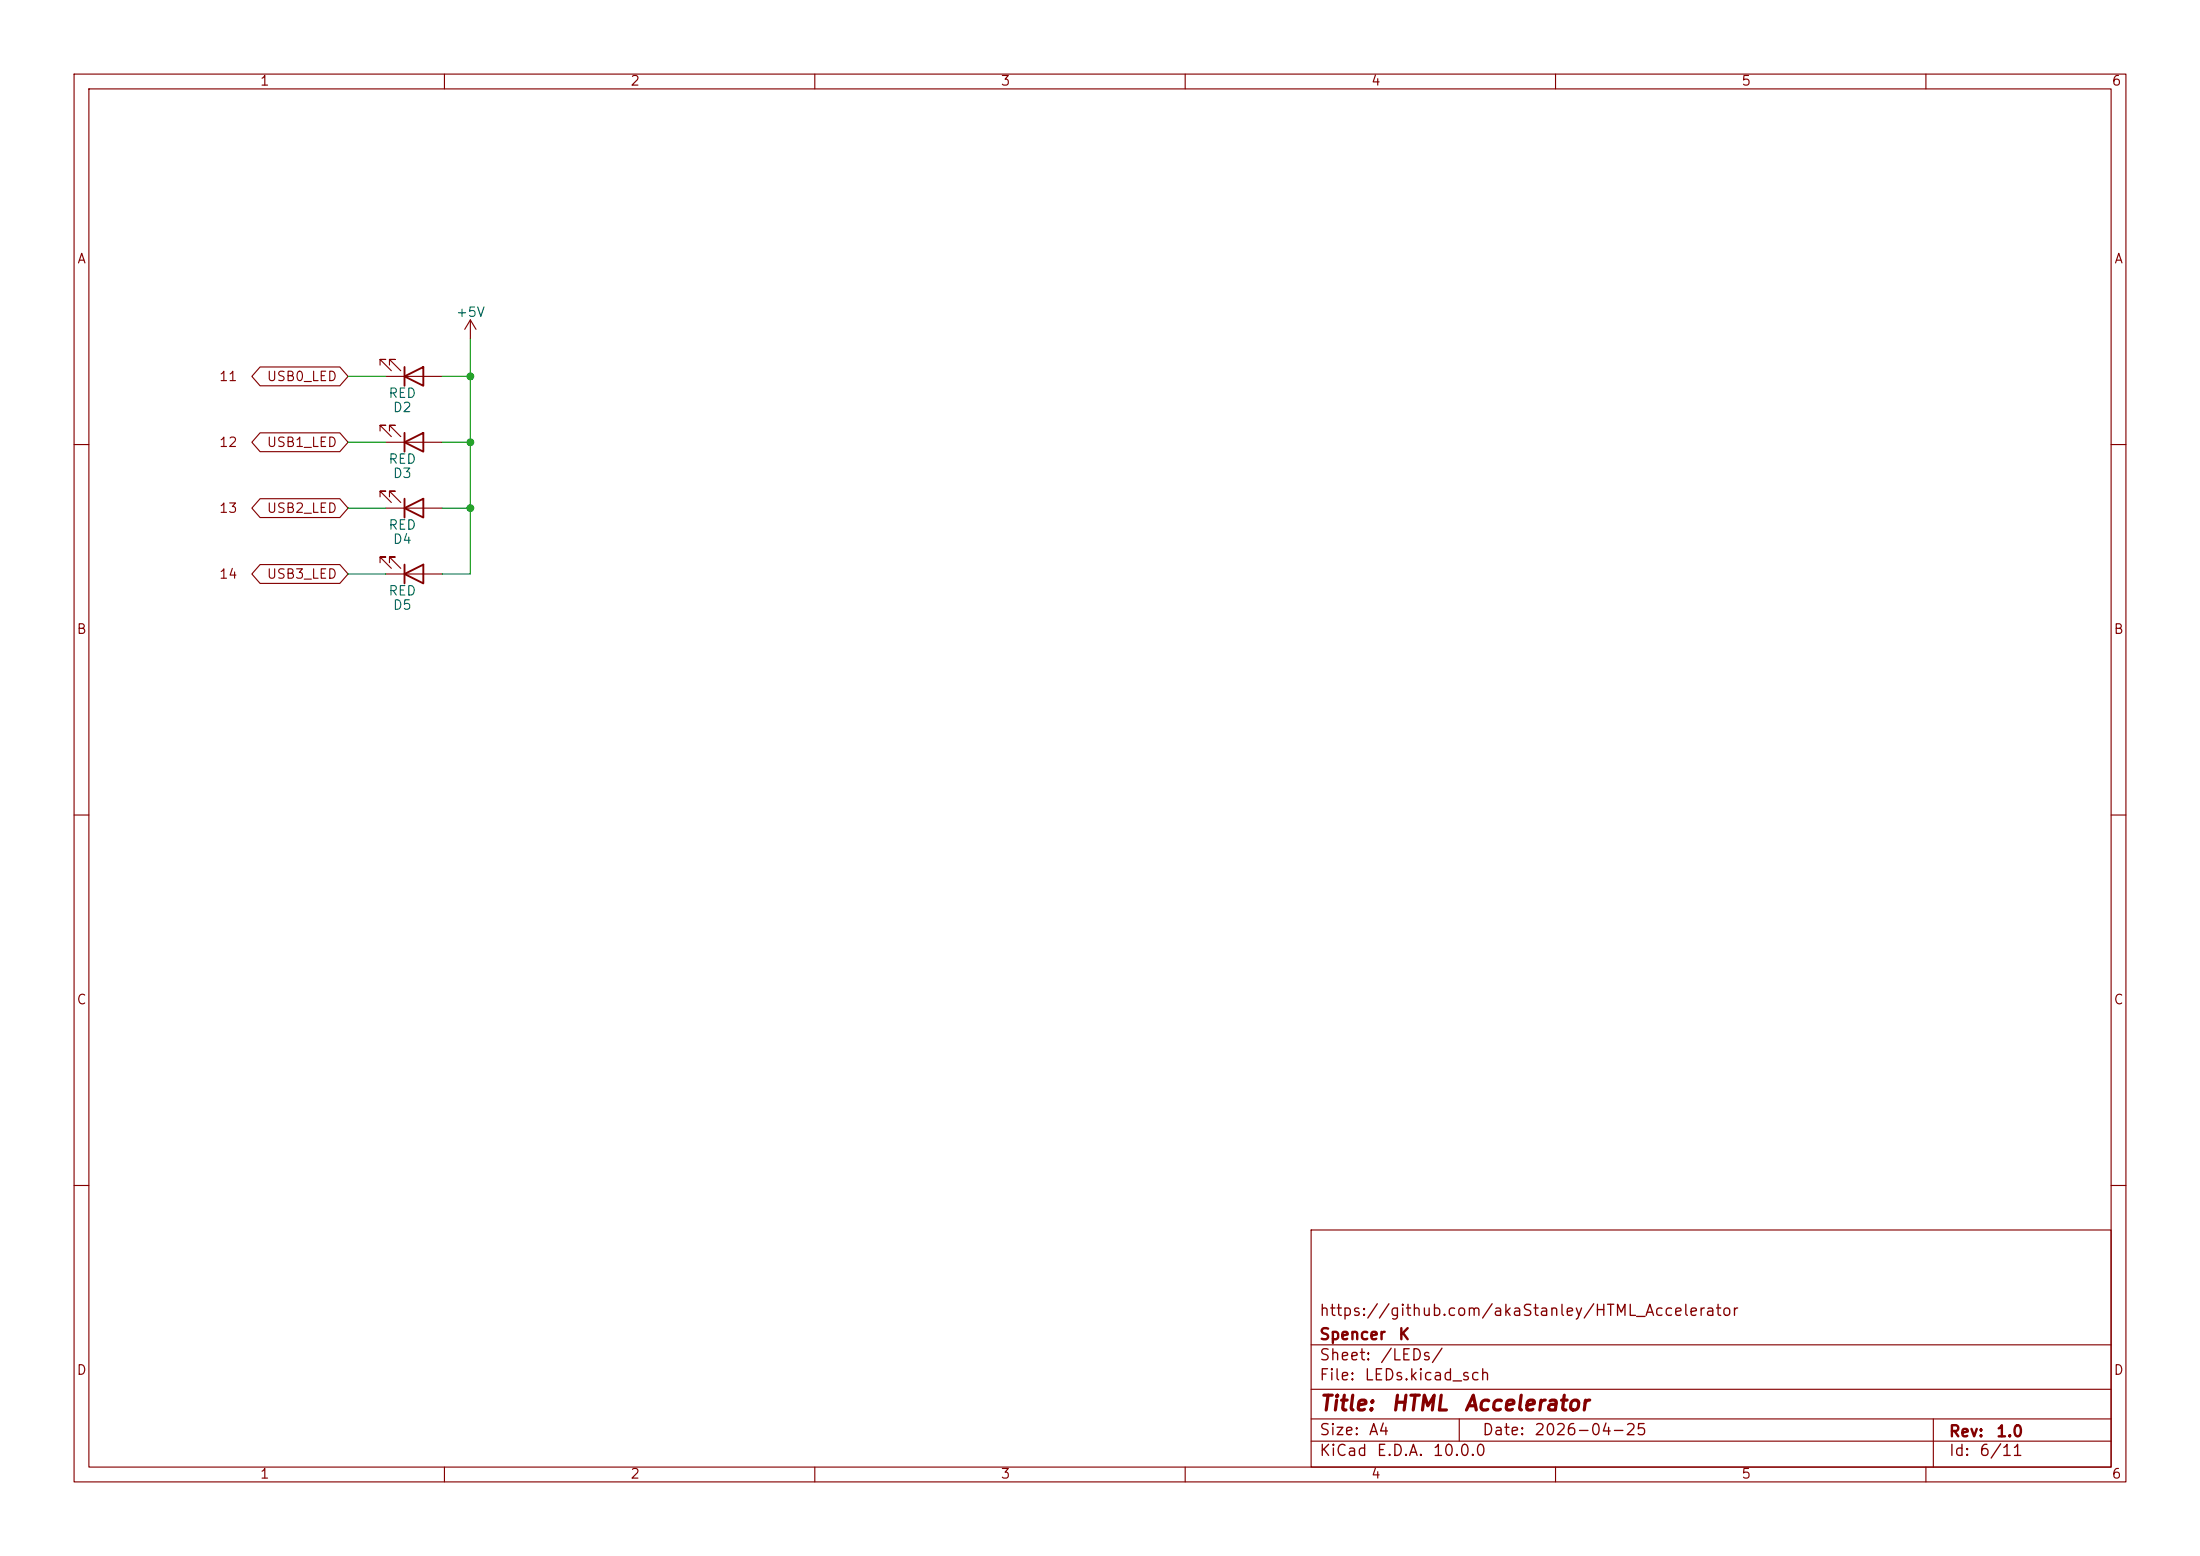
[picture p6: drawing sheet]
<svg xmlns="http://www.w3.org/2000/svg" width="297mm" height="210mm" viewBox="0 0 297 210" stroke-linecap="round" stroke-linejoin="round" font-family="sans-serif">
<g fill="none" stroke="#840000" stroke-width=".15">
<path d="M10 10h277v190h-277zM12 12h273v186h-273zM60 10v2M110 10v2M160 10v2M210 10v2M260 10v2M35.1 58.4h10.8l1.1 1.3-1.1 1.3h-10.8l-1.1-1.3zM35.1 49.5h10.8l1.1 1.3-1.1 1.3h-10.8l-1.1-1.3zM51.3 49.3v-.8h.8h-.8l1.5 1.5M51.3 58.2v-.8h.8h-.8l1.5 1.5M52.1 50.8h7.6"/>
<path d="M52.1 59.7h7.6M52.6 49.3v-.8h.7h-.7l1.5 1.5M52.6 58.2v-.8h.7h-.7l1.5 1.5M63.5 43.2l-.8 1.3M63.5 43.2l.8 1.3M63.5 43.2v2.5M10 60h2M35.1 76.2h10.8l1.1 1.3-1.1 1.2h-10.8l-1.1-1.2zM35.1 67.3h10.8l1.1 1.3-1.1 1.3h-10.8l-1.1-1.3zM51.3 75.9v-.7h.8h-.8l1.5 1.5M51.3 67.1v-.8h.8h-.8l1.5 1.5M52.1 77.5h7.6"/>
<path d="M52.1 68.6h7.6M52.6 75.9v-.7h.7h-.7l1.5 1.5M52.6 67.1v-.8h.7h-.7l1.5 1.5M285 60h2M10 110h2M285 110h2M10 160h2M177 166h108v32h-108zM285 160h2M60 198v2M110 198v2M160 198v2"/>
<path d="M177 194.5h108M177 191.5h108M177 187.5h108M177 181.5h108M197 191.5v3M210 198v2M260 198v2M261 191.5v6.5"/>
</g>
<path d="M54.6 50.8l2.5-1.3v2.6zM54.6 59.7l2.5-1.3v2.6zM54.6 49.5v2.6M54.6 58.4v2.6M54.6 77.5l2.5-1.3v2.5zM54.6 68.6l2.5-1.3v2.6zM54.6 67.3v2.6M54.6 76.2v2.5" fill="none" stroke="#840000" stroke-width=".25"/>
<path d="M47 59.7h5.1M47 50.8h5.1M59.7 59.7h3.8M59.7 50.8h3.8M63.5 45.7v31.8h-3.8M47 77.5h5.1M47 68.6h5.1M59.7 68.6h3.8" fill="none" stroke="#009600" stroke-width=".15"/>
<g fill="#009600" stroke="#009600" stroke-width=".14">
<circle cx="63.5" cy="59.7" r=".46"/>
<circle cx="63.5" cy="50.8" r=".46"/>
<circle cx="63.5" cy="68.6" r=".46"/>
</g>
<g font-size="2" fill="#840000">
<text x="178" y="190.9">Title:</text>
<text x="187.7" y="190.9">HTML</text>
<text x="197.5" y="190.9">Accelerator</text>
</g>
<g font-size="1.5" fill="#840000">
<text x="178" y="178">https://github.com/akaStanley/HTML_Accelerator</text>
<text x="178" y="184">Sheet:</text>
<text x="178" y="181.2">Spencer</text>
<text x="186.2" y="184">/LEDs/</text>
<text x="188.7" y="181.2">K</text>
<text x="178" y="186.7">File:</text>
<text x="184.1" y="186.7">LEDs.kicad_sch</text>
<text x="178" y="196.9">KiCad</text>
<text x="178" y="194.1">Size:</text>
<text x="184.7" y="194.1">A4</text>
<text x="185.7" y="196.9">E.D.A.</text>
<text x="193.3" y="196.9">10.0.0</text>
<text x="200" y="194.1">Date:</text>
<text x="207" y="194.1">2026-04-25</text>
<text x="263" y="194.3">Rev:</text>
<text x="263" y="196.9">Id:</text>
<text x="267.1" y="196.9">6/11</text>
<text x="269.4" y="194.3">1.0</text>
</g>
<g font-size="1.3" fill="#840000">
<text x="35" y="11.9">1</text>
<text x="85" y="11.9">2</text>
<text x="135" y="11.9">3</text>
<text x="185" y="11.9">4</text>
<text x="235" y="11.9">5</text>
<text x="285" y="11.9">6</text>
<text x="10.3" y="35.9">A</text>
<text x="285.3" y="35.9">A</text>
<text x="29.5" y="51.8">11</text>
<text x="35.9" y="51.8">USB0_LED</text>
<text x="29.5" y="60.6">12</text>
<text x="35.9" y="60.6">USB1_LED</text>
<text x="29.5" y="69.5">13</text>
<text x="35.9" y="69.5">USB2_LED</text>
<text x="29.5" y="78.4">14</text>
<text x="35.9" y="78.4">USB3_LED</text>
<text x="10.3" y="85.9">B</text>
<text x="285.3" y="85.9">B</text>
<text x="10.3" y="135.9">C</text>
<text x="285.3" y="135.9">C</text>
<text x="10.3" y="185.9">D</text>
<text x="285.3" y="185.9">D</text>
<text x="35" y="199.9">1</text>
<text x="85" y="199.9">2</text>
<text x="135" y="199.9">3</text>
<text x="185" y="199.9">4</text>
<text x="235" y="199.9">5</text>
<text x="285" y="199.9">6</text>
</g>
<g font-size="1.3" fill="#006464">
<text x="61.5" y="43.1">+5V</text>
<text x="52.3" y="54">RED</text>
<text x="53" y="55.9">D2</text>
<text x="52.3" y="62.9">RED</text>
<text x="53" y="64.8">D3</text>
<text x="52.3" y="71.8">RED</text>
<text x="53" y="73.7">D4</text>
<text x="52.3" y="80.7">RED</text>
<text x="53" y="82.6">D5</text>
</g>
</svg>
